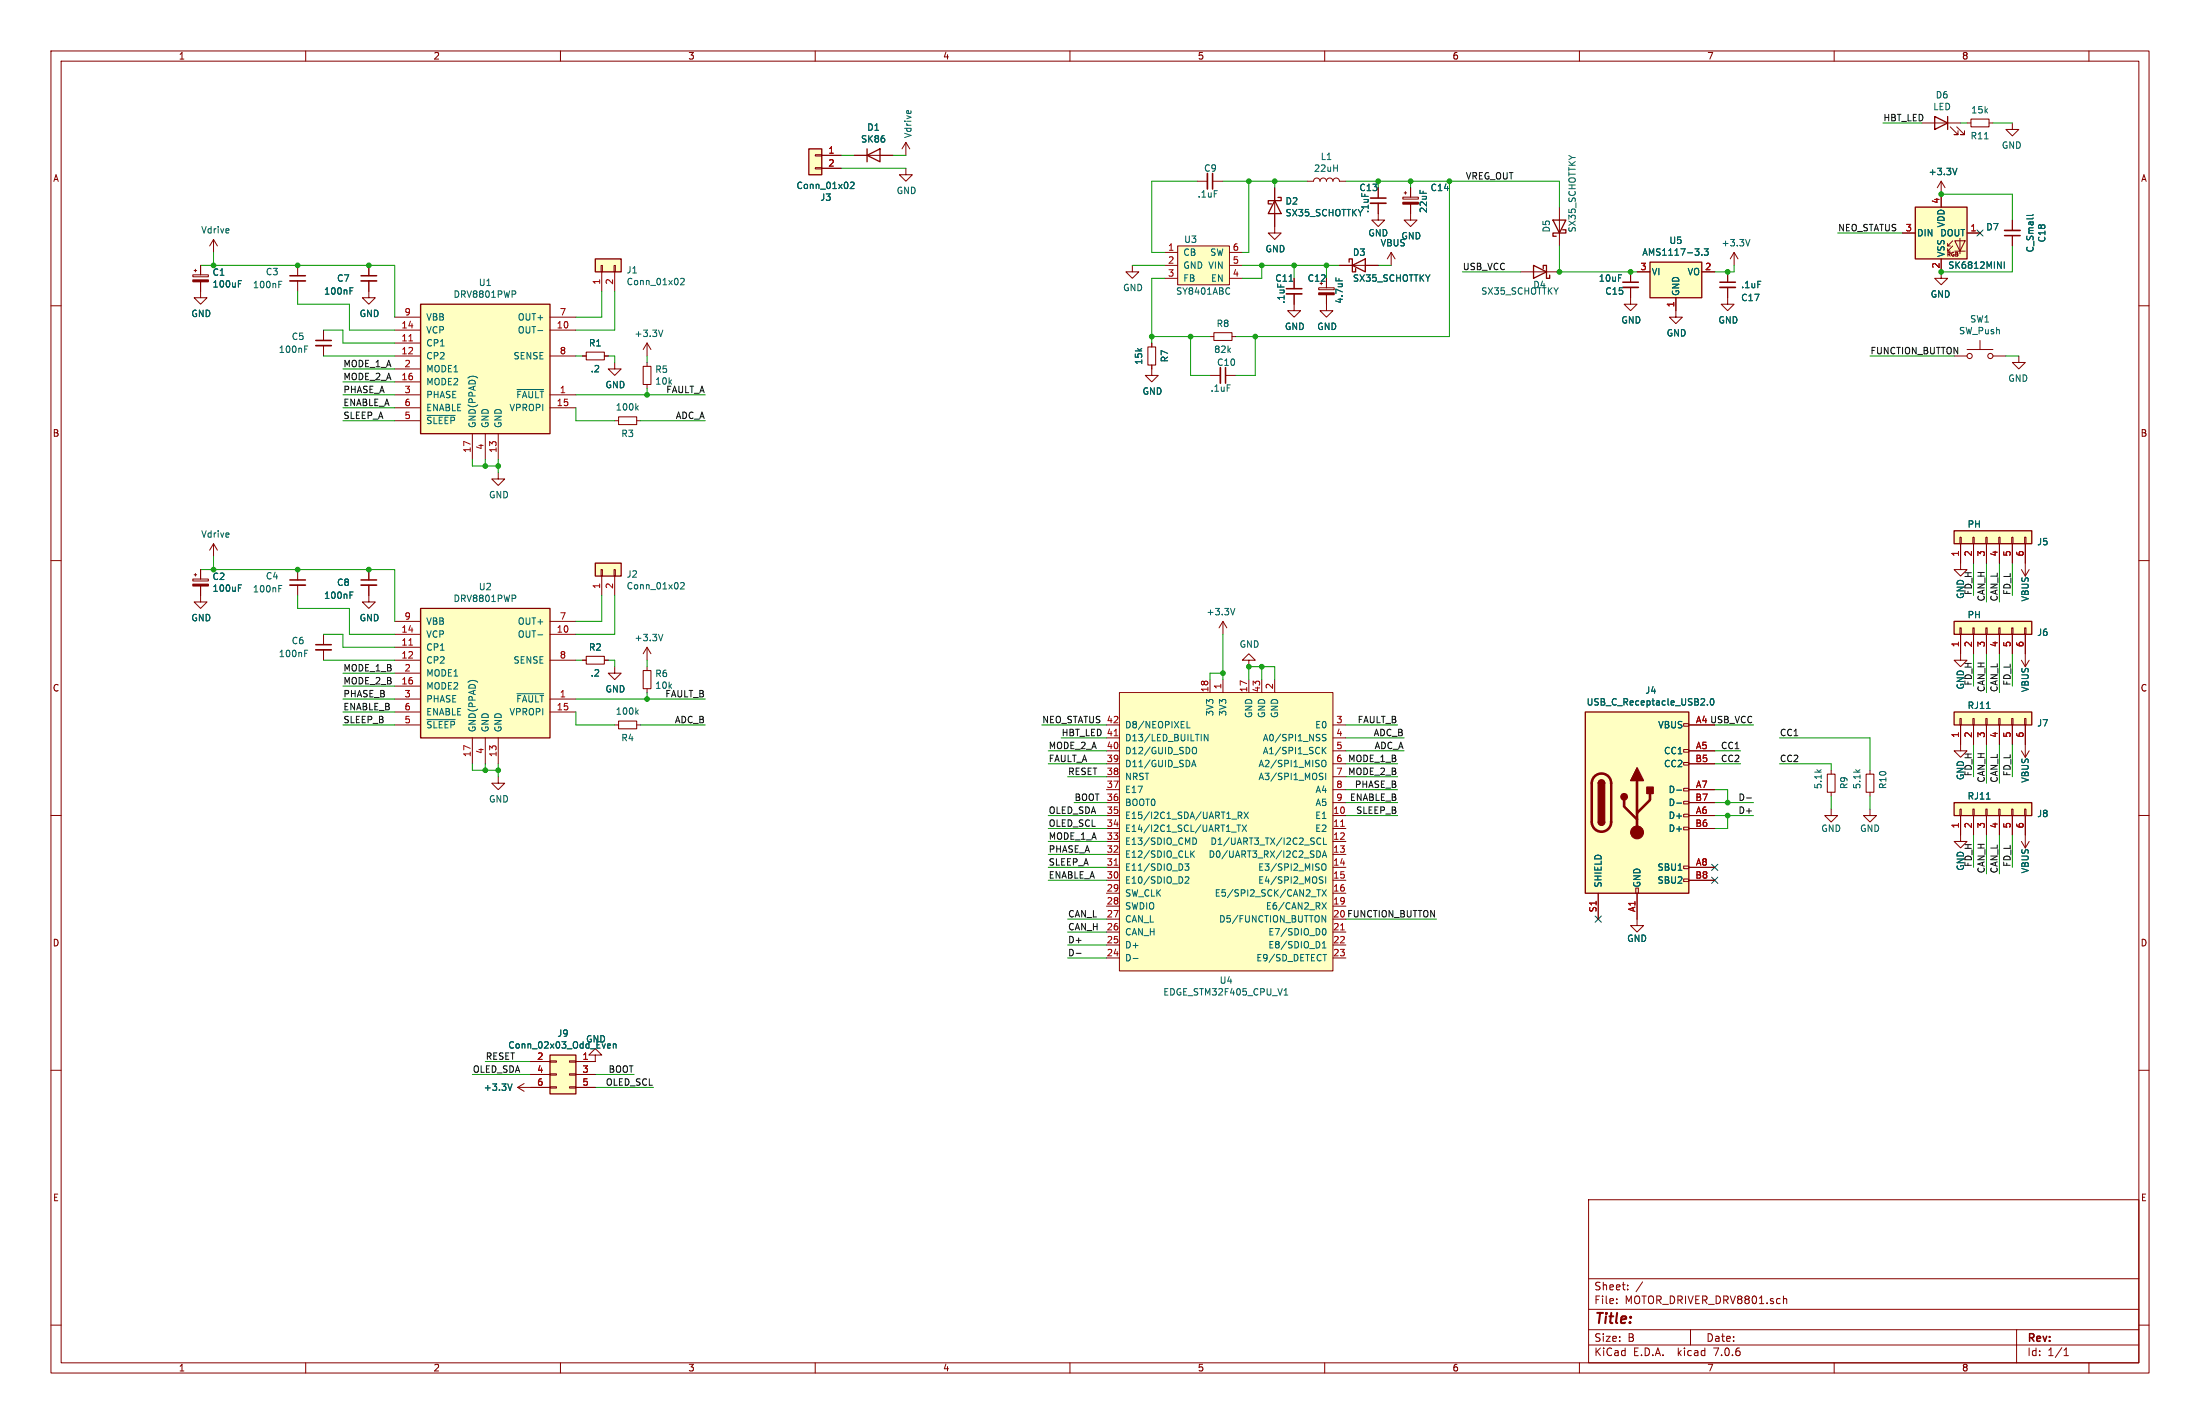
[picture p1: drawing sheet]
EESchema Schematic File Version 4
EELAYER 30 0
EELAYER END
$Descr B 17000 11000
encoding utf-8
Sheet 1 1
Title ""
Date ""
Rev ""
Comp ""
Comment1 ""
Comment2 ""
Comment3 ""
Comment4 ""
$EndDescr
Wire Wire Line
	11200 2600 11200 1400
Wire Wire Line
	9650 1950 9650 1400
Wire Wire Line
	8900 1950 8900 1400
Wire Wire Line
	9600 1950 9650 1950
Wire Wire Line
	9700 2600 11200 2600
Wire Wire Line
	9700 2900 9700 2600
Wire Wire Line
	9550 2900 9700 2900
Connection ~ 9700 2600
Wire Wire Line
	9550 2600 9700 2600
Wire Wire Line
	10900 1400 11200 1400
$Comp
L power:+3.3V #PWR031
U 1 1
P 13400 2050
F 0 "#PWR031" H 13400 1900 50  0001 C CNN
F 1 "+3.3V" H 13415 2223 50  0000 C CNN
F 2 "" H 13400 2050 50  0001 C CNN
F 3 "" H 13400 2050 50  0001 C CNN
	1    13400 2050
	1    0    0    -1  
$EndComp
Wire Wire Line
	10900 1400 10900 1450
Connection ~ 10900 1400
Wire Wire Line
	10650 1400 10900 1400
Wire Wire Line
	10650 1400 10650 1450
Connection ~ 10650 1400
Wire Wire Line
	10400 1400 10650 1400
Wire Wire Line
	9650 1400 9850 1400
Wire Wire Line
	9850 1400 10100 1400
Connection ~ 9850 1400
Wire Wire Line
	9850 1450 9850 1400
Connection ~ 9650 1400
Wire Wire Line
	9450 1400 9650 1400
Wire Wire Line
	8900 1400 9250 1400
Wire Wire Line
	9000 1950 8900 1950
Wire Wire Line
	8750 2050 9000 2050
$Comp
L power:GND #PWR015
U 1 1
P 8750 2050
F 0 "#PWR015" H 8750 1800 50  0001 C CNN
F 1 "GND" H 8755 1877 50  0000 C CNN
F 2 "" H 8750 2050 50  0001 C CNN
F 3 "" H 8750 2050 50  0001 C CNN
	1    8750 2050
	1    0    0    -1  
$EndComp
$Comp
L power:GND #PWR019
U 1 1
P 9850 1750
F 0 "#PWR019" H 9850 1500 50  0001 C CNN
F 1 "GND" H 9855 1577 50  0000 C CNN
F 2 "" H 9850 1750 50  0001 C CNN
F 3 "" H 9850 1750 50  0001 C CNN
	1    9850 1750
	1    0    0    -1  
$EndComp
$Comp
L power:GND #PWR024
U 1 1
P 10900 1650
F 0 "#PWR024" H 10900 1400 50  0001 C CNN
F 1 "GND" H 10905 1477 50  0000 C CNN
F 2 "" H 10900 1650 50  0001 C CNN
F 3 "" H 10900 1650 50  0001 C CNN
	1    10900 1650
	1    0    0    -1  
$EndComp
$Comp
L power:GND #PWR022
U 1 1
P 10650 1650
F 0 "#PWR022" H 10650 1400 50  0001 C CNN
F 1 "GND" H 10650 1500 50  0000 C CNN
F 2 "" H 10650 1650 50  0001 C CNN
F 3 "" H 10650 1650 50  0001 C CNN
	1    10650 1650
	1    0    0    -1  
$EndComp
Wire Wire Line
	9200 2600 8900 2600
Wire Wire Line
	9200 2900 9200 2600
Wire Wire Line
	9350 2900 9200 2900
$Comp
L power:GND #PWR016
U 1 1
P 8900 2850
F 0 "#PWR016" H 8900 2600 50  0001 C CNN
F 1 "GND" H 8905 2677 50  0000 C CNN
F 2 "" H 8900 2850 50  0001 C CNN
F 3 "" H 8900 2850 50  0001 C CNN
	1    8900 2850
	1    0    0    -1  
$EndComp
Wire Wire Line
	8900 2600 8900 2650
Wire Wire Line
	8900 2150 9000 2150
Connection ~ 8900 2600
Wire Wire Line
	8900 2600 8900 2150
Connection ~ 9200 2600
Wire Wire Line
	9350 2600 9200 2600
$Comp
L power:GND #PWR021
U 1 1
P 10250 2350
F 0 "#PWR021" H 10250 2100 50  0001 C CNN
F 1 "GND" H 10255 2177 50  0000 C CNN
F 2 "" H 10250 2350 50  0001 C CNN
F 3 "" H 10250 2350 50  0001 C CNN
	1    10250 2350
	1    0    0    -1  
$EndComp
$Comp
L power:GND #PWR020
U 1 1
P 10000 2350
F 0 "#PWR020" H 10000 2100 50  0001 C CNN
F 1 "GND" H 10005 2177 50  0000 C CNN
F 2 "" H 10000 2350 50  0001 C CNN
F 3 "" H 10000 2350 50  0001 C CNN
	1    10000 2350
	1    0    0    -1  
$EndComp
$Comp
L Device:C_Small C13
U 1 1
P 10650 1550
F 0 "C13" H 10500 1650 50  0000 L CNN
F 1 ".1uF" V 10550 1450 50  0000 L CNN
F 2 "Capacitor_SMD:C_0603_1608Metric" H 10650 1550 50  0001 C CNN
F 3 "~" H 10650 1550 50  0001 C CNN
	1    10650 1550
	1    0    0    -1  
$EndComp
Wire Wire Line
	10000 2050 10000 2150
Connection ~ 10000 2050
Wire Wire Line
	10250 2050 10000 2050
Wire Wire Line
	10250 2050 10250 2150
$Comp
L Evezor_Library:REGULATOR_VOLTAGE_HT7463A U3
U 1 1
P 9300 2050
F 0 "U3" H 9200 2250 50  0000 C CNN
F 1 "SY8401ABC" H 9300 1850 50  0000 C CNN
F 2 "Package_TO_SOT_SMD:SOT-23-6" H 9250 2050 50  0001 C CNN
F 3 "" H 9250 2050 50  0001 C CNN
	1    9300 2050
	1    0    0    -1  
$EndComp
$Comp
L Device:CP_Small C14
U 1 1
P 10900 1550
F 0 "C14" H 11050 1650 50  0000 L CNN
F 1 "22uF" V 11000 1450 50  0000 L CNN
F 2 "Capacitor_SMD:C_0805_2012Metric" H 10900 1550 50  0001 C CNN
F 3 "~" H 10900 1550 50  0001 C CNN
	1    10900 1550
	1    0    0    -1  
$EndComp
$Comp
L Device:R_Small R7
U 1 1
P 8900 2750
F 0 "R7" V 8800 2750 50  0000 C CNN
F 1 "15k" V 9000 2750 50  0000 C CNN
F 2 "Resistor_SMD:R_0603_1608Metric" H 8900 2750 50  0001 C CNN
F 3 "~" H 8900 2750 50  0001 C CNN
	1    8900 2750
	-1   0    0    1   
$EndComp
$Comp
L Device:C_Small C10
U 1 1
P 9450 2900
F 0 "C10" V 9350 2850 50  0000 L CNN
F 1 ".1uF" V 9550 2800 50  0000 L CNN
F 2 "Capacitor_SMD:C_0603_1608Metric" H 9450 2900 50  0001 C CNN
F 3 "~" H 9450 2900 50  0001 C CNN
	1    9450 2900
	0    1    1    0   
$EndComp
$Comp
L Device:R_Small R8
U 1 1
P 9450 2600
F 0 "R8" V 9350 2600 50  0000 C CNN
F 1 "82k" V 9550 2600 50  0000 C CNN
F 2 "Resistor_SMD:R_0603_1608Metric" H 9450 2600 50  0001 C CNN
F 3 "~" H 9450 2600 50  0001 C CNN
	1    9450 2600
	0    1    1    0   
$EndComp
$Comp
L Device:C_Small C9
U 1 1
P 9350 1400
F 0 "C9" V 9250 1350 50  0000 L CNN
F 1 ".1uF" V 9450 1300 50  0000 L CNN
F 2 "Capacitor_SMD:C_0603_1608Metric" H 9350 1400 50  0001 C CNN
F 3 "~" H 9350 1400 50  0001 C CNN
	1    9350 1400
	0    1    1    0   
$EndComp
$Comp
L Device:CP_Small C12
U 1 1
P 10250 2250
F 0 "C12" H 10100 2350 50  0000 L CNN
F 1 "4.7uF" V 10350 2150 50  0000 L CNN
F 2 "Capacitor_SMD:C_0805_2012Metric" H 10250 2250 50  0001 C CNN
F 3 "~" H 10250 2250 50  0001 C CNN
	1    10250 2250
	1    0    0    -1  
$EndComp
$Comp
L Device:C_Small C11
U 1 1
P 10000 2250
F 0 "C11" H 9850 2350 50  0000 L CNN
F 1 ".1uF" V 9900 2150 50  0000 L CNN
F 2 "Capacitor_SMD:C_0603_1608Metric" H 10000 2250 50  0001 C CNN
F 3 "~" H 10000 2250 50  0001 C CNN
	1    10000 2250
	1    0    0    -1  
$EndComp
$Comp
L Device:L L1
U 1 1
P 10250 1400
F 0 "L1" V 10440 1400 50  0000 C CNN
F 1 "22uH" V 10349 1400 50  0000 C CNN
F 2 "EvezorLIB:INDUCTOR_7.5X6.6_GCDA0630-220MC" H 10250 1400 50  0001 C CNN
F 3 "~" H 10250 1400 50  0001 C CNN
	1    10250 1400
	0    -1   -1   0   
$EndComp
$Comp
L Device:D_Schottky D2
U 1 1
P 9850 1600
F 0 "D2" V 9804 1679 50  0000 L CNN
F 1 "SX35_SCHOTTKY" V 9895 1679 50  0000 L CNN
F 2 "Diode_SMD:D_SMA" H 9850 1600 50  0001 C CNN
F 3 "~" H 9850 1600 50  0001 C CNN
	1    9850 1600
	0    1    1    0   
$EndComp
Wire Wire Line
	10250 2050 10350 2050
Connection ~ 10250 2050
$Comp
L Regulator_Linear:AMS1117-3.3 U5
U 1 1
P 12950 2100
F 0 "U5" H 12950 2342 50  0000 C CNN
F 1 "AMS1117-3.3" H 12950 2251 50  0000 C CNN
F 2 "Package_TO_SOT_SMD:SOT-223-3_TabPin2" H 12950 2300 50  0001 C CNN
F 3 "http://www.advanced-monolithic.com/pdf/ds1117.pdf" H 13050 1850 50  0001 C CNN
	1    12950 2100
	1    0    0    -1  
$EndComp
Wire Wire Line
	13250 2100 13350 2100
Wire Wire Line
	13400 2100 13400 2050
$Comp
L power:GND #PWR027
U 1 1
P 12950 2400
F 0 "#PWR027" H 12950 2150 50  0001 C CNN
F 1 "GND" H 12955 2227 50  0000 C CNN
F 2 "" H 12950 2400 50  0001 C CNN
F 3 "" H 12950 2400 50  0001 C CNN
	1    12950 2400
	1    0    0    -1  
$EndComp
Wire Wire Line
	9600 2050 9750 2050
Wire Wire Line
	9650 5150 9650 5250
Wire Wire Line
	9750 5250 9750 5150
Connection ~ 9750 5150
Wire Wire Line
	9750 5150 9650 5150
Wire Wire Line
	9850 5250 9850 5150
Wire Wire Line
	9850 5150 9750 5150
$Comp
L power:GND #PWR018
U 1 1
P 9650 5150
F 0 "#PWR018" H 9650 4900 50  0001 C CNN
F 1 "GND" H 9655 4977 50  0000 C CNN
F 2 "" H 9650 5150 50  0001 C CNN
F 3 "" H 9650 5150 50  0001 C CNN
	1    9650 5150
	1    0    0    1   
$EndComp
Connection ~ 9650 5150
Wire Wire Line
	9450 4900 9450 5200
Wire Wire Line
	9350 5250 9350 5200
Wire Wire Line
	9350 5200 9450 5200
Connection ~ 9450 5200
Wire Wire Line
	9450 5200 9450 5250
$Comp
L power:+3.3V #PWR017
U 1 1
P 9450 4900
F 0 "#PWR017" H 9450 4750 50  0001 C CNN
F 1 "+3.3V" H 9465 5073 50  0000 C CNN
F 2 "" H 9450 4900 50  0001 C CNN
F 3 "" H 9450 4900 50  0001 C CNN
	1    9450 4900
	-1   0    0    -1  
$EndComp
Text Label 8250 7200 0    50   ~ 0
CAN_H
Text Label 8250 7100 0    50   ~ 0
CAN_L
Wire Wire Line
	8550 7200 8250 7200
Wire Wire Line
	8550 7100 8250 7100
$Comp
L Connector_Generic:Conn_01x06 J7
U 1 1
P 15350 5550
F 0 "J7" V 15314 5162 50  0000 R CNN
F 1 "RJ11" V 15450 5700 50  0000 R CNN
F 2 "EvezorLIB:RJ11_C189747_Horizontal" H 15350 5550 50  0001 C CNN
F 3 "~" H 15350 5550 50  0001 C CNN
	1    15350 5550
	0    -1   -1   0   
$EndComp
Text Label 15350 6050 1    50   ~ 0
CAN_H
Text Label 15450 6050 1    50   ~ 0
CAN_L
Wire Wire Line
	15350 5750 15350 6050
Wire Wire Line
	15450 5750 15450 6050
$Comp
L power:GND #PWR038
U 1 1
P 15150 5750
F 0 "#PWR038" H 15150 5500 50  0001 C CNN
F 1 "GND" V 15150 5550 50  0000 C CNN
F 2 "" H 15150 5750 50  0001 C CNN
F 3 "" H 15150 5750 50  0001 C CNN
	1    15150 5750
	1    0    0    -1  
$EndComp
$Comp
L Connector_Generic:Conn_01x06 J8
U 1 1
P 15350 6250
F 0 "J8" V 15314 5862 50  0000 R CNN
F 1 "RJ11" V 15450 6400 50  0000 R CNN
F 2 "EvezorLIB:RJ11_C189747_Horizontal" H 15350 6250 50  0001 C CNN
F 3 "~" H 15350 6250 50  0001 C CNN
	1    15350 6250
	0    -1   -1   0   
$EndComp
Text Label 15350 6750 1    50   ~ 0
CAN_H
Text Label 15450 6750 1    50   ~ 0
CAN_L
Wire Wire Line
	15350 6450 15350 6750
Wire Wire Line
	15450 6450 15450 6750
$Comp
L power:GND #PWR039
U 1 1
P 15150 6450
F 0 "#PWR039" H 15150 6200 50  0001 C CNN
F 1 "GND" V 15150 6250 50  0000 C CNN
F 2 "" H 15150 6450 50  0001 C CNN
F 3 "" H 15150 6450 50  0001 C CNN
	1    15150 6450
	1    0    0    -1  
$EndComp
$Comp
L Connector_Generic:Conn_01x06 J5
U 1 1
P 15350 4150
F 0 "J5" V 15314 3762 50  0000 R CNN
F 1 "PH" V 15450 4300 50  0000 R CNN
F 2 "Connector_JST:JST_PH_B6B-PH-K_1x06_P2.00mm_Vertical" H 15350 4150 50  0001 C CNN
F 3 "~" H 15350 4150 50  0001 C CNN
	1    15350 4150
	0    -1   -1   0   
$EndComp
Text Label 15350 4650 1    50   ~ 0
CAN_H
Text Label 15450 4650 1    50   ~ 0
CAN_L
Wire Wire Line
	15350 4350 15350 4650
Wire Wire Line
	15450 4350 15450 4650
$Comp
L power:GND #PWR036
U 1 1
P 15150 4350
F 0 "#PWR036" H 15150 4100 50  0001 C CNN
F 1 "GND" V 15150 4150 50  0000 C CNN
F 2 "" H 15150 4350 50  0001 C CNN
F 3 "" H 15150 4350 50  0001 C CNN
	1    15150 4350
	1    0    0    -1  
$EndComp
$Comp
L Connector_Generic:Conn_01x06 J6
U 1 1
P 15350 4850
F 0 "J6" V 15314 4462 50  0000 R CNN
F 1 "PH" V 15450 5000 50  0000 R CNN
F 2 "Connector_JST:JST_PH_B6B-PH-K_1x06_P2.00mm_Vertical" H 15350 4850 50  0001 C CNN
F 3 "~" H 15350 4850 50  0001 C CNN
	1    15350 4850
	0    -1   -1   0   
$EndComp
Text Label 15350 5350 1    50   ~ 0
CAN_H
Text Label 15450 5350 1    50   ~ 0
CAN_L
Wire Wire Line
	15350 5050 15350 5350
Wire Wire Line
	15450 5050 15450 5350
$Comp
L power:GND #PWR037
U 1 1
P 15150 5050
F 0 "#PWR037" H 15150 4800 50  0001 C CNN
F 1 "GND" V 15150 4850 50  0000 C CNN
F 2 "" H 15150 5050 50  0001 C CNN
F 3 "" H 15150 5050 50  0001 C CNN
	1    15150 5050
	1    0    0    -1  
$EndComp
Text Label 15250 6000 1    50   ~ 0
FD_H
Text Label 15550 6000 1    50   ~ 0
FD_L
Wire Wire Line
	15250 5750 15250 6000
Wire Wire Line
	15550 5750 15550 6000
Text Label 15250 4600 1    50   ~ 0
FD_H
Text Label 15550 4600 1    50   ~ 0
FD_L
Wire Wire Line
	15250 4350 15250 4600
Wire Wire Line
	15550 4350 15550 4600
Text Label 15250 5300 1    50   ~ 0
FD_H
Text Label 15550 5300 1    50   ~ 0
FD_L
Wire Wire Line
	15250 5050 15250 5300
Wire Wire Line
	15550 5050 15550 5300
Text Label 15250 6700 1    50   ~ 0
FD_H
Text Label 15550 6700 1    50   ~ 0
FD_L
Wire Wire Line
	15250 6450 15250 6700
Wire Wire Line
	15550 6450 15550 6700
$Comp
L Device:LED D6
U 1 1
P 15000 950
F 0 "D6" H 14993 1166 50  0000 C CNN
F 1 "LED" H 14993 1075 50  0000 C CNN
F 2 "LED_SMD:LED_0603_1608Metric" H 15000 950 50  0001 C CNN
F 3 "~" H 15000 950 50  0001 C CNN
	1    15000 950 
	-1   0    0    -1  
$EndComp
$Comp
L Device:R_Small R11
U 1 1
P 15300 950
F 0 "R11" V 15200 950 50  0000 C CNN
F 1 "15k" V 15400 950 50  0000 C CNN
F 2 "Resistor_SMD:R_0603_1608Metric" H 15300 950 50  0001 C CNN
F 3 "~" H 15300 950 50  0001 C CNN
	1    15300 950 
	0    1    -1   0   
$EndComp
$Comp
L power:GND #PWR043
U 1 1
P 15550 950
F 0 "#PWR043" H 15550 700 50  0001 C CNN
F 1 "GND" H 15555 777 50  0000 C CNN
F 2 "" H 15550 950 50  0001 C CNN
F 3 "" H 15550 950 50  0001 C CNN
	1    15550 950 
	-1   0    0    -1  
$EndComp
Wire Wire Line
	15150 950  15200 950 
Wire Wire Line
	15400 950  15550 950 
Wire Wire Line
	9600 2150 9750 2150
Wire Wire Line
	9750 2150 9750 2050
Connection ~ 9750 2050
Wire Wire Line
	9750 2050 10000 2050
$Comp
L power:GND #PWR044
U 1 1
P 15600 2750
F 0 "#PWR044" H 15600 2500 50  0001 C CNN
F 1 "GND" H 15605 2577 50  0000 C CNN
F 2 "" H 15600 2750 50  0001 C CNN
F 3 "" H 15600 2750 50  0001 C CNN
	1    15600 2750
	-1   0    0    -1  
$EndComp
$Comp
L Switch:SW_Push SW1
U 1 1
P 15300 2750
F 0 "SW1" H 15300 3035 50  0000 C CNN
F 1 "SW_Push" H 15300 2944 50  0000 C CNN
F 2 "EvezorLIB:SWITCH_2x3_SMD_TACTILE_GREEN" H 15300 2950 50  0001 C CNN
F 3 "~" H 15300 2950 50  0001 C CNN
	1    15300 2750
	1    0    0    -1  
$EndComp
Wire Wire Line
	15500 2750 15600 2750
Text Label 3750 8200 0    50   ~ 0
RESET
$Comp
L power:+3.3V #PWR034
U 1 1
P 15000 1500
F 0 "#PWR034" H 15000 1350 50  0001 C CNN
F 1 "+3.3V" H 15015 1673 50  0000 C CNN
F 2 "" H 15000 1500 50  0001 C CNN
F 3 "" H 15000 1500 50  0001 C CNN
	1    15000 1500
	1    0    0    -1  
$EndComp
$Comp
L power:GND #PWR035
U 1 1
P 15000 2100
F 0 "#PWR035" H 15000 1850 50  0001 C CNN
F 1 "GND" H 15005 1927 50  0000 C CNN
F 2 "" H 15000 2100 50  0001 C CNN
F 3 "" H 15000 2100 50  0001 C CNN
	1    15000 2100
	-1   0    0    -1  
$EndComp
Text Label 14200 1800 0    50   ~ 0
NEO_STATUS
Wire Wire Line
	14700 1800 14200 1800
Text Label 8050 5600 0    50   ~ 0
NEO_STATUS
$Comp
L Device:C_Small C18
U 1 1
P 15550 1800
F 0 "C18" V 15321 1800 50  0000 C CNN
F 1 "C_Small" V 15412 1800 50  0000 C CNN
F 2 "Capacitor_SMD:C_0603_1608Metric" H 15550 1800 50  0001 C CNN
F 3 "~" H 15550 1800 50  0001 C CNN
	1    15550 1800
	-1   0    0    1   
$EndComp
$Comp
L Device:D_Schottky D3
U 1 1
P 10500 2050
F 0 "D3" H 10450 2150 50  0000 L CNN
F 1 "SX35_SCHOTTKY" H 10450 1950 50  0000 L CNN
F 2 "Diode_SMD:D_SMA" H 10500 2050 50  0001 C CNN
F 3 "~" H 10500 2050 50  0001 C CNN
	1    10500 2050
	1    0    0    -1  
$EndComp
Wire Wire Line
	10650 2050 10750 2050
$Comp
L Connector:USB_C_Receptacle_USB2.0 J4
U 1 1
P 12650 6200
F 0 "J4" H 12757 7067 50  0000 C CNN
F 1 "USB_C_Receptacle_USB2.0" H 12757 6976 50  0000 C CNN
F 2 "EvezorLIB:USB_C_Receptacle_HRO_TYPE-C-31-M-12" H 12800 6200 50  0001 C CNN
F 3 "https://www.usb.org/sites/default/files/documents/usb_type-c.zip" H 12800 6200 50  0001 C CNN
	1    12650 6200
	1    0    0    -1  
$EndComp
Text Label 8250 7400 0    50   ~ 0
D-
Wire Wire Line
	8250 7300 8550 7300
Wire Wire Line
	8250 7400 8550 7400
Text Label 13550 6200 2    50   ~ 0
D-
Text Label 8250 7300 0    50   ~ 0
D+
Text Label 13550 6300 2    50   ~ 0
D+
Wire Wire Line
	13250 6300 13350 6300
Wire Wire Line
	13250 6200 13350 6200
Wire Wire Line
	13250 6100 13350 6100
Wire Wire Line
	13350 6100 13350 6200
Connection ~ 13350 6200
Wire Wire Line
	13350 6200 13550 6200
Wire Wire Line
	13350 6300 13350 6400
Wire Wire Line
	13350 6400 13250 6400
Connection ~ 13350 6300
Wire Wire Line
	13350 6300 13550 6300
NoConn ~ 13250 6800
NoConn ~ 13250 6700
$Comp
L Device:R_Small R9
U 1 1
P 14150 6050
F 0 "R9" V 14250 6000 50  0000 L CNN
F 1 "5.1k" V 14050 6000 50  0000 L CNN
F 2 "Resistor_SMD:R_0603_1608Metric" H 14150 6050 50  0001 C CNN
F 3 "~" H 14150 6050 50  0001 C CNN
	1    14150 6050
	1    0    0    -1  
$EndComp
Text Label 13450 5800 2    50   ~ 0
CC1
Text Label 13450 5900 2    50   ~ 0
CC2
Wire Wire Line
	13250 5900 13450 5900
Wire Wire Line
	13450 5800 13250 5800
Text Label 13750 5700 0    50   ~ 0
CC1
Text Label 13750 5900 0    50   ~ 0
CC2
$Comp
L Device:R_Small R10
U 1 1
P 14450 6050
F 0 "R10" V 14550 6000 50  0000 L CNN
F 1 "5.1k" V 14350 6000 50  0000 L CNN
F 2 "Resistor_SMD:R_0603_1608Metric" H 14450 6050 50  0001 C CNN
F 3 "~" H 14450 6050 50  0001 C CNN
	1    14450 6050
	1    0    0    -1  
$EndComp
Wire Wire Line
	13750 5900 14150 5900
Wire Wire Line
	14150 5900 14150 5950
Wire Wire Line
	13750 5700 14450 5700
Wire Wire Line
	14450 5700 14450 5950
$Comp
L power:GND #PWR026
U 1 1
P 12650 7100
F 0 "#PWR026" H 12650 6850 50  0001 C CNN
F 1 "GND" H 12650 6950 50  0000 C CNN
F 2 "" H 12650 7100 50  0001 C CNN
F 3 "" H 12650 7100 50  0001 C CNN
	1    12650 7100
	1    0    0    -1  
$EndComp
$Comp
L power:GND #PWR032
U 1 1
P 14150 6250
F 0 "#PWR032" H 14150 6000 50  0001 C CNN
F 1 "GND" H 14150 6100 50  0000 C CNN
F 2 "" H 14150 6250 50  0001 C CNN
F 3 "" H 14150 6250 50  0001 C CNN
	1    14150 6250
	1    0    0    -1  
$EndComp
$Comp
L power:GND #PWR033
U 1 1
P 14450 6250
F 0 "#PWR033" H 14450 6000 50  0001 C CNN
F 1 "GND" H 14450 6100 50  0000 C CNN
F 2 "" H 14450 6250 50  0001 C CNN
F 3 "" H 14450 6250 50  0001 C CNN
	1    14450 6250
	1    0    0    -1  
$EndComp
Wire Wire Line
	14150 6150 14150 6250
Wire Wire Line
	14450 6150 14450 6250
Text Label 13550 5600 2    50   ~ 0
USB_VCC
Wire Wire Line
	13250 5600 13550 5600
Text Label 11300 2100 0    50   ~ 0
USB_VCC
Wire Wire Line
	11300 2100 11750 2100
Wire Wire Line
	11200 1400 12050 1400
Wire Wire Line
	12050 1400 12050 1600
Connection ~ 11200 1400
Text Label 11700 1400 2    50   ~ 0
VREG_OUT
Text Label 8200 5700 0    50   ~ 0
HBT_LED
Text Label 14550 950  0    50   ~ 0
HBT_LED
Wire Wire Line
	8550 5600 8050 5600
$Comp
L Device:D_Schottky D5
U 1 1
P 12050 1750
F 0 "D5" H 12000 1850 50  0000 L CNN
F 1 "SX35_SCHOTTKY" H 12000 1650 50  0000 L CNN
F 2 "Diode_SMD:D_SMA" H 12050 1750 50  0001 C CNN
F 3 "~" H 12050 1750 50  0001 C CNN
	1    12050 1750
	0    -1   -1   0   
$EndComp
$Comp
L Device:D_Schottky D4
U 1 1
P 11900 2100
F 0 "D4" H 11850 2200 50  0000 L CNN
F 1 "SX35_SCHOTTKY" H 11750 2250 50  0000 L CNN
F 2 "Diode_SMD:D_SMA" H 11900 2100 50  0001 C CNN
F 3 "~" H 11900 2100 50  0001 C CNN
	1    11900 2100
	-1   0    0    1   
$EndComp
Wire Wire Line
	12050 1900 12050 2100
$Comp
L power:GND #PWR040
U 1 1
P 4600 8200
F 0 "#PWR040" H 4600 7950 50  0001 C CNN
F 1 "GND" H 4605 8027 50  0000 C CNN
F 2 "" H 4600 8200 50  0001 C CNN
F 3 "" H 4600 8200 50  0001 C CNN
	1    4600 8200
	1    0    0    1   
$EndComp
Text Label 8250 6000 0    50   ~ 0
RESET
Wire Wire Line
	8250 6000 8550 6000
Text Label 4900 8300 2    50   ~ 0
BOOT
Text Label 8300 6200 0    50   ~ 0
BOOT
Wire Wire Line
	8300 6200 8550 6200
Text Label 14450 2750 0    50   ~ 0
FUNCTION_BUTTON
$Comp
L Evezor_Library:EDGE_STM32F405_CPU_V1 U4
U 1 1
P 9550 5900
F 0 "U4" H 9625 4227 50  0000 C CNN
F 1 "EDGE_STM32F405_CPU_V1" H 9625 4136 50  0000 C CNN
F 2 "EvezorLIB:EDGE_STAMP" H 9100 4250 50  0001 C CNN
F 3 "" H 9550 5900 50  0001 C CNN
	1    9550 5900
	-1   0    0    -1  
$EndComp
Wire Wire Line
	10400 7100 11100 7100
Wire Wire Line
	14450 2750 15100 2750
Text Label 11100 7100 2    50   ~ 0
FUNCTION_BUTTON
$Comp
L power:+3.3V #PWR041
U 1 1
P 4100 8400
F 0 "#PWR041" H 4100 8250 50  0001 C CNN
F 1 "+3.3V" V 4100 8650 50  0000 C CNN
F 2 "" H 4100 8400 50  0001 C CNN
F 3 "" H 4100 8400 50  0001 C CNN
	1    4100 8400
	0    -1   1    0   
$EndComp
$Comp
L Device:C_Small C17
U 1 1
P 13350 2200
F 0 "C17" H 13450 2100 50  0000 L CNN
F 1 ".1uF" H 13450 2200 50  0000 L CNN
F 2 "Capacitor_SMD:C_0603_1608Metric" H 13350 2200 50  0001 C CNN
F 3 "~" H 13350 2200 50  0001 C CNN
	1    13350 2200
	1    0    0    -1  
$EndComp
Connection ~ 13350 2100
Wire Wire Line
	13350 2100 13400 2100
$Comp
L Device:C_Small C15
U 1 1
P 12600 2200
F 0 "C15" H 12400 2150 50  0000 L CNN
F 1 "10uF" H 12350 2250 50  0000 L CNN
F 2 "Capacitor_SMD:C_0805_2012Metric" H 12600 2200 50  0001 C CNN
F 3 "~" H 12600 2200 50  0001 C CNN
	1    12600 2200
	1    0    0    -1  
$EndComp
Connection ~ 12600 2100
Wire Wire Line
	12600 2100 12650 2100
$Comp
L power:GND #PWR025
U 1 1
P 12600 2300
F 0 "#PWR025" H 12600 2050 50  0001 C CNN
F 1 "GND" H 12605 2127 50  0000 C CNN
F 2 "" H 12600 2300 50  0001 C CNN
F 3 "" H 12600 2300 50  0001 C CNN
	1    12600 2300
	1    0    0    -1  
$EndComp
$Comp
L power:GND #PWR030
U 1 1
P 13350 2300
F 0 "#PWR030" H 13350 2050 50  0001 C CNN
F 1 "GND" H 13355 2127 50  0000 C CNN
F 2 "" H 13350 2300 50  0001 C CNN
F 3 "" H 13350 2300 50  0001 C CNN
	1    13350 2300
	1    0    0    -1  
$EndComp
Wire Wire Line
	12050 2100 12600 2100
Connection ~ 12050 2100
Wire Wire Line
	14550 950  14850 950 
NoConn ~ 12350 7100
Wire Wire Line
	8200 5700 8550 5700
$Comp
L LED:SK6812MINI D7
U 1 1
P 15000 1800
F 0 "D7" H 15344 1846 50  0000 L CNN
F 1 "SK6812MINI" H 15050 1550 50  0000 L CNN
F 2 "LED_SMD:LED_SK6812MINI_PLCC4_3.5x3.5mm_P1.75mm" H 15050 1500 50  0001 L TNN
F 3 "https://cdn-shop.adafruit.com/product-files/2686/SK6812MINI_REV.01-1-2.pdf" H 15100 1425 50  0001 L TNN
	1    15000 1800
	1    0    0    -1  
$EndComp
NoConn ~ 15300 1800
Wire Wire Line
	15000 1500 15550 1500
Wire Wire Line
	15550 1500 15550 1700
Connection ~ 15000 1500
Wire Wire Line
	15000 2100 15550 2100
Wire Wire Line
	15550 2100 15550 1900
Connection ~ 15000 2100
$Comp
L Driver_Motor:DRV8801PWP U1
U 1 1
P 3750 2850
F 0 "U1" H 3750 3517 50  0000 C CNN
F 1 "DRV8801PWP" H 3750 3426 50  0000 C CNN
F 2 "Package_SO:HTSSOP-16-1EP_4.4x5mm_P0.65mm_EP3.4x5mm_Mask3x3mm_ThermalVias" H 4950 3400 50  0001 C CNN
F 3 "http://www.ti.com/lit/ds/symlink/drv8801.pdf" H 3800 3750 50  0001 C CNN
	1    3750 2850
	1    0    0    -1  
$EndComp
$Comp
L power:GND #PWR07
U 1 1
P 3850 3650
F 0 "#PWR07" H 3850 3400 50  0001 C CNN
F 1 "GND" H 3855 3477 50  0000 C CNN
F 2 "" H 3850 3650 50  0001 C CNN
F 3 "" H 3850 3650 50  0001 C CNN
	1    3850 3650
	1    0    0    -1  
$EndComp
$Comp
L power:+3.3V #PWR011
U 1 1
P 5000 2750
F 0 "#PWR011" H 5000 2600 50  0001 C CNN
F 1 "+3.3V" H 5015 2923 50  0000 C CNN
F 2 "" H 5000 2750 50  0001 C CNN
F 3 "" H 5000 2750 50  0001 C CNN
	1    5000 2750
	1    0    0    -1  
$EndComp
$Comp
L Device:R_Small R5
U 1 1
P 5000 2900
F 0 "R5" H 5059 2946 50  0000 L CNN
F 1 "10k" H 5059 2855 50  0000 L CNN
F 2 "Resistor_SMD:R_0603_1608Metric" H 5000 2900 50  0001 C CNN
F 3 "~" H 5000 2900 50  0001 C CNN
	1    5000 2900
	1    0    0    -1  
$EndComp
$Comp
L Device:R_Small R1
U 1 1
P 4600 2750
F 0 "R1" V 4500 2750 50  0000 C CNN
F 1 ".2" V 4700 2750 50  0000 C CNN
F 2 "Resistor_SMD:R_1210_3225Metric" H 4600 2750 50  0001 C CNN
F 3 "~" H 4600 2750 50  0001 C CNN
	1    4600 2750
	0    1    1    0   
$EndComp
Text Label 5450 3050 2    50   ~ 0
FAULT_A
Wire Wire Line
	4450 3050 5000 3050
Wire Wire Line
	5000 3050 5000 3000
Connection ~ 5000 3050
Wire Wire Line
	5000 3050 5450 3050
Wire Wire Line
	5000 2800 5000 2750
$Comp
L power:GND #PWR09
U 1 1
P 4750 2800
F 0 "#PWR09" H 4750 2550 50  0001 C CNN
F 1 "GND" H 4755 2627 50  0000 C CNN
F 2 "" H 4750 2800 50  0001 C CNN
F 3 "" H 4750 2800 50  0001 C CNN
	1    4750 2800
	1    0    0    -1  
$EndComp
Wire Wire Line
	4700 2750 4750 2750
Wire Wire Line
	4750 2750 4750 2800
Wire Wire Line
	4450 2750 4500 2750
Wire Wire Line
	3650 3550 3650 3600
Wire Wire Line
	3650 3600 3750 3600
Wire Wire Line
	3850 3600 3850 3650
Wire Wire Line
	3850 3600 3850 3550
Connection ~ 3850 3600
Wire Wire Line
	3750 3600 3750 3550
Connection ~ 3750 3600
Wire Wire Line
	3750 3600 3850 3600
$Comp
L Connector_Generic:Conn_01x02 J1
U 1 1
P 4650 2050
F 0 "J1" V 4614 1862 50  0000 R CNN
F 1 "Conn_01x02" V 4523 1862 50  0000 R CNN
F 2 "Connector_Phoenix_MC:PhoenixContact_MC_1,5_2-G-3.5_1x02_P3.50mm_Horizontal" H 4650 2050 50  0001 C CNN
F 3 "~" H 4650 2050 50  0001 C CNN
	1    4650 2050
	0    -1   -1   0   
$EndComp
Wire Wire Line
	4450 2450 4650 2450
Wire Wire Line
	4650 2450 4650 2250
Wire Wire Line
	4450 2550 4750 2550
Wire Wire Line
	4750 2550 4750 2250
Text Label 5450 3250 2    50   ~ 0
ADC_A
$Comp
L Device:R_Small R3
U 1 1
P 4850 3250
F 0 "R3" V 4950 3250 50  0000 C CNN
F 1 "100k" V 4745 3250 50  0000 C CNN
F 2 "Resistor_SMD:R_0603_1608Metric" H 4850 3250 50  0001 C CNN
F 3 "~" H 4850 3250 50  0001 C CNN
	1    4850 3250
	0    1    1    0   
$EndComp
Wire Wire Line
	4450 3150 4450 3250
Wire Wire Line
	4450 3250 4750 3250
Wire Wire Line
	4950 3250 5450 3250
Text Label 2650 3250 0    50   ~ 0
SLEEP_A
Text Label 2650 3150 0    50   ~ 0
ENABLE_A
Text Label 2650 3050 0    50   ~ 0
PHASE_A
Text Label 2650 2850 0    50   ~ 0
MODE_1_A
Text Label 2650 2950 0    50   ~ 0
MODE_2_A
Wire Wire Line
	2650 3250 3050 3250
Wire Wire Line
	3050 3150 2650 3150
Wire Wire Line
	2650 3050 3050 3050
Wire Wire Line
	3050 2950 2650 2950
Wire Wire Line
	2650 2850 3050 2850
$Comp
L Device:C_Small C5
U 1 1
P 2500 2650
F 0 "C5" H 2250 2700 50  0000 L CNN
F 1 "100nF" H 2150 2600 50  0000 L CNN
F 2 "Capacitor_SMD:C_0603_1608Metric" H 2500 2650 50  0001 C CNN
F 3 "~" H 2500 2650 50  0001 C CNN
	1    2500 2650
	1    0    0    -1  
$EndComp
Wire Wire Line
	3050 2750 2500 2750
Wire Wire Line
	2500 2550 2650 2550
Wire Wire Line
	2650 2550 2650 2650
Wire Wire Line
	2650 2650 3050 2650
$Comp
L Device:C_Small C3
U 1 1
P 2300 2150
F 0 "C3" H 2050 2200 50  0000 L CNN
F 1 "100nF" H 1950 2100 50  0000 L CNN
F 2 "Capacitor_SMD:C_0603_1608Metric" H 2300 2150 50  0001 C CNN
F 3 "~" H 2300 2150 50  0001 C CNN
	1    2300 2150
	1    0    0    -1  
$EndComp
$Comp
L Device:C_Small C7
U 1 1
P 2850 2150
F 0 "C7" H 2600 2150 50  0000 L CNN
F 1 "100nF" H 2500 2050 50  0000 L CNN
F 2 "Capacitor_SMD:C_0603_1608Metric" H 2850 2150 50  0001 C CNN
F 3 "~" H 2850 2150 50  0001 C CNN
	1    2850 2150
	1    0    0    -1  
$EndComp
$Comp
L power:GND #PWR05
U 1 1
P 2850 2250
F 0 "#PWR05" H 2850 2000 50  0001 C CNN
F 1 "GND" H 2855 2077 50  0000 C CNN
F 2 "" H 2850 2250 50  0001 C CNN
F 3 "" H 2850 2250 50  0001 C CNN
	1    2850 2250
	1    0    0    -1  
$EndComp
Wire Wire Line
	3050 2050 2850 2050
Wire Wire Line
	3050 2050 3050 2450
$Comp
L Device:CP_Small C1
U 1 1
P 1550 2150
F 0 "C1" H 1638 2196 50  0000 L CNN
F 1 "100uF" H 1638 2105 50  0000 L CNN
F 2 "Capacitor_SMD:CP_Elec_8x10.5" H 1550 2150 50  0001 C CNN
F 3 "~" H 1550 2150 50  0001 C CNN
	1    1550 2150
	1    0    0    -1  
$EndComp
$Comp
L power:GND #PWR01
U 1 1
P 1550 2250
F 0 "#PWR01" H 1550 2000 50  0001 C CNN
F 1 "GND" H 1555 2077 50  0000 C CNN
F 2 "" H 1550 2250 50  0001 C CNN
F 3 "" H 1550 2250 50  0001 C CNN
	1    1550 2250
	1    0    0    -1  
$EndComp
Wire Wire Line
	2700 2550 2700 2350
Wire Wire Line
	2700 2350 2300 2350
Wire Wire Line
	2300 2350 2300 2250
Wire Wire Line
	2700 2550 3050 2550
Wire Wire Line
	2850 2050 2300 2050
Connection ~ 2850 2050
Connection ~ 2300 2050
$Comp
L Connector_Generic:Conn_01x02 J3
U 1 1
P 6300 1200
F 0 "J3" H 6218 875 50  0000 C CNN
F 1 "Conn_01x02" H 6218 966 50  0000 C CNN
F 2 "Connector_Phoenix_MC:PhoenixContact_MC_1,5_2-G-3.5_1x02_P3.50mm_Horizontal" H 6300 1200 50  0001 C CNN
F 3 "~" H 6300 1200 50  0001 C CNN
	1    6300 1200
	-1   0    0    -1  
$EndComp
$Comp
L power:Vdrive #PWR013
U 1 1
P 7000 1200
F 0 "#PWR013" H 6800 1050 50  0001 C CNN
F 1 "Vdrive" V 7017 1328 50  0000 L CNN
F 2 "" H 7000 1200 50  0001 C CNN
F 3 "" H 7000 1200 50  0001 C CNN
	1    7000 1200
	1    0    0    -1  
$EndComp
$Comp
L power:GND #PWR014
U 1 1
P 7000 1300
F 0 "#PWR014" H 7000 1050 50  0001 C CNN
F 1 "GND" H 7005 1127 50  0000 C CNN
F 2 "" H 7000 1300 50  0001 C CNN
F 3 "" H 7000 1300 50  0001 C CNN
	1    7000 1300
	1    0    0    -1  
$EndComp
Wire Wire Line
	1650 2050 2300 2050
Wire Wire Line
	1550 2050 1650 2050
Connection ~ 1650 2050
Wire Wire Line
	1650 1950 1650 2050
$Comp
L power:Vdrive #PWR03
U 1 1
P 1650 1950
F 0 "#PWR03" H 1450 1800 50  0001 C CNN
F 1 "Vdrive" H 1667 2123 50  0000 C CNN
F 2 "" H 1650 1950 50  0001 C CNN
F 3 "" H 1650 1950 50  0001 C CNN
	1    1650 1950
	1    0    0    -1  
$EndComp
$Comp
L Driver_Motor:DRV8801PWP U2
U 1 1
P 3750 5200
F 0 "U2" H 3750 5867 50  0000 C CNN
F 1 "DRV8801PWP" H 3750 5776 50  0000 C CNN
F 2 "Package_SO:HTSSOP-16-1EP_4.4x5mm_P0.65mm_EP3.4x5mm_Mask3x3mm_ThermalVias" H 4950 5750 50  0001 C CNN
F 3 "http://www.ti.com/lit/ds/symlink/drv8801.pdf" H 3800 6100 50  0001 C CNN
	1    3750 5200
	1    0    0    -1  
$EndComp
$Comp
L power:GND #PWR08
U 1 1
P 3850 6000
F 0 "#PWR08" H 3850 5750 50  0001 C CNN
F 1 "GND" H 3855 5827 50  0000 C CNN
F 2 "" H 3850 6000 50  0001 C CNN
F 3 "" H 3850 6000 50  0001 C CNN
	1    3850 6000
	1    0    0    -1  
$EndComp
$Comp
L power:+3.3V #PWR012
U 1 1
P 5000 5100
F 0 "#PWR012" H 5000 4950 50  0001 C CNN
F 1 "+3.3V" H 5015 5273 50  0000 C CNN
F 2 "" H 5000 5100 50  0001 C CNN
F 3 "" H 5000 5100 50  0001 C CNN
	1    5000 5100
	1    0    0    -1  
$EndComp
$Comp
L Device:R_Small R6
U 1 1
P 5000 5250
F 0 "R6" H 5059 5296 50  0000 L CNN
F 1 "10k" H 5059 5205 50  0000 L CNN
F 2 "Resistor_SMD:R_0603_1608Metric" H 5000 5250 50  0001 C CNN
F 3 "~" H 5000 5250 50  0001 C CNN
	1    5000 5250
	1    0    0    -1  
$EndComp
$Comp
L Device:R_Small R2
U 1 1
P 4600 5100
F 0 "R2" V 4500 5100 50  0000 C CNN
F 1 ".2" V 4700 5100 50  0000 C CNN
F 2 "Resistor_SMD:R_1210_3225Metric" H 4600 5100 50  0001 C CNN
F 3 "~" H 4600 5100 50  0001 C CNN
	1    4600 5100
	0    1    1    0   
$EndComp
Text Label 5450 5400 2    50   ~ 0
FAULT_B
Wire Wire Line
	4450 5400 5000 5400
Wire Wire Line
	5000 5400 5000 5350
Connection ~ 5000 5400
Wire Wire Line
	5000 5400 5450 5400
Wire Wire Line
	5000 5150 5000 5100
$Comp
L power:GND #PWR010
U 1 1
P 4750 5150
F 0 "#PWR010" H 4750 4900 50  0001 C CNN
F 1 "GND" H 4755 4977 50  0000 C CNN
F 2 "" H 4750 5150 50  0001 C CNN
F 3 "" H 4750 5150 50  0001 C CNN
	1    4750 5150
	1    0    0    -1  
$EndComp
Wire Wire Line
	4700 5100 4750 5100
Wire Wire Line
	4750 5100 4750 5150
Wire Wire Line
	4450 5100 4500 5100
Wire Wire Line
	3650 5900 3650 5950
Wire Wire Line
	3650 5950 3750 5950
Wire Wire Line
	3850 5950 3850 6000
Wire Wire Line
	3850 5950 3850 5900
Connection ~ 3850 5950
Wire Wire Line
	3750 5950 3750 5900
Connection ~ 3750 5950
Wire Wire Line
	3750 5950 3850 5950
$Comp
L Connector_Generic:Conn_01x02 J2
U 1 1
P 4650 4400
F 0 "J2" V 4614 4212 50  0000 R CNN
F 1 "Conn_01x02" V 4523 4212 50  0000 R CNN
F 2 "Connector_Phoenix_MC:PhoenixContact_MC_1,5_2-G-3.5_1x02_P3.50mm_Horizontal" H 4650 4400 50  0001 C CNN
F 3 "~" H 4650 4400 50  0001 C CNN
	1    4650 4400
	0    -1   -1   0   
$EndComp
Wire Wire Line
	4450 4800 4650 4800
Wire Wire Line
	4650 4800 4650 4600
Wire Wire Line
	4450 4900 4750 4900
Wire Wire Line
	4750 4900 4750 4600
Text Label 5450 5600 2    50   ~ 0
ADC_B
$Comp
L Device:R_Small R4
U 1 1
P 4850 5600
F 0 "R4" V 4950 5600 50  0000 C CNN
F 1 "100k" V 4745 5600 50  0000 C CNN
F 2 "Resistor_SMD:R_0603_1608Metric" H 4850 5600 50  0001 C CNN
F 3 "~" H 4850 5600 50  0001 C CNN
	1    4850 5600
	0    1    1    0   
$EndComp
Wire Wire Line
	4450 5500 4450 5600
Wire Wire Line
	4450 5600 4750 5600
Wire Wire Line
	4950 5600 5450 5600
Text Label 2650 5600 0    50   ~ 0
SLEEP_B
Text Label 2650 5500 0    50   ~ 0
ENABLE_B
Text Label 2650 5400 0    50   ~ 0
PHASE_B
Text Label 2650 5200 0    50   ~ 0
MODE_1_B
Text Label 2650 5300 0    50   ~ 0
MODE_2_B
Wire Wire Line
	2650 5600 3050 5600
Wire Wire Line
	3050 5500 2650 5500
Wire Wire Line
	2650 5400 3050 5400
Wire Wire Line
	3050 5300 2650 5300
Wire Wire Line
	2650 5200 3050 5200
$Comp
L Device:C_Small C6
U 1 1
P 2500 5000
F 0 "C6" H 2250 5050 50  0000 L CNN
F 1 "100nF" H 2150 4950 50  0000 L CNN
F 2 "Capacitor_SMD:C_0603_1608Metric" H 2500 5000 50  0001 C CNN
F 3 "~" H 2500 5000 50  0001 C CNN
	1    2500 5000
	1    0    0    -1  
$EndComp
Wire Wire Line
	3050 5100 2500 5100
Wire Wire Line
	2500 4900 2650 4900
Wire Wire Line
	2650 4900 2650 5000
Wire Wire Line
	2650 5000 3050 5000
$Comp
L Device:C_Small C4
U 1 1
P 2300 4500
F 0 "C4" H 2050 4550 50  0000 L CNN
F 1 "100nF" H 1950 4450 50  0000 L CNN
F 2 "Capacitor_SMD:C_0603_1608Metric" H 2300 4500 50  0001 C CNN
F 3 "~" H 2300 4500 50  0001 C CNN
	1    2300 4500
	1    0    0    -1  
$EndComp
$Comp
L Device:C_Small C8
U 1 1
P 2850 4500
F 0 "C8" H 2600 4500 50  0000 L CNN
F 1 "100nF" H 2500 4400 50  0000 L CNN
F 2 "Capacitor_SMD:C_0603_1608Metric" H 2850 4500 50  0001 C CNN
F 3 "~" H 2850 4500 50  0001 C CNN
	1    2850 4500
	1    0    0    -1  
$EndComp
$Comp
L power:GND #PWR06
U 1 1
P 2850 4600
F 0 "#PWR06" H 2850 4350 50  0001 C CNN
F 1 "GND" H 2855 4427 50  0000 C CNN
F 2 "" H 2850 4600 50  0001 C CNN
F 3 "" H 2850 4600 50  0001 C CNN
	1    2850 4600
	1    0    0    -1  
$EndComp
Wire Wire Line
	3050 4400 2850 4400
Wire Wire Line
	3050 4400 3050 4800
$Comp
L Device:CP_Small C2
U 1 1
P 1550 4500
F 0 "C2" H 1638 4546 50  0000 L CNN
F 1 "100uF" H 1638 4455 50  0000 L CNN
F 2 "Capacitor_SMD:CP_Elec_8x10.5" H 1550 4500 50  0001 C CNN
F 3 "~" H 1550 4500 50  0001 C CNN
	1    1550 4500
	1    0    0    -1  
$EndComp
$Comp
L power:GND #PWR02
U 1 1
P 1550 4600
F 0 "#PWR02" H 1550 4350 50  0001 C CNN
F 1 "GND" H 1555 4427 50  0000 C CNN
F 2 "" H 1550 4600 50  0001 C CNN
F 3 "" H 1550 4600 50  0001 C CNN
	1    1550 4600
	1    0    0    -1  
$EndComp
Wire Wire Line
	2700 4900 2700 4700
Wire Wire Line
	2700 4700 2300 4700
Wire Wire Line
	2300 4700 2300 4600
Wire Wire Line
	2700 4900 3050 4900
Wire Wire Line
	2850 4400 2300 4400
Connection ~ 2850 4400
Connection ~ 2300 4400
Wire Wire Line
	1650 4400 2300 4400
Wire Wire Line
	1550 4400 1650 4400
Connection ~ 1650 4400
Wire Wire Line
	1650 4300 1650 4400
$Comp
L power:Vdrive #PWR04
U 1 1
P 1650 4300
F 0 "#PWR04" H 1450 4150 50  0001 C CNN
F 1 "Vdrive" H 1667 4473 50  0000 C CNN
F 2 "" H 1650 4300 50  0001 C CNN
F 3 "" H 1650 4300 50  0001 C CNN
	1    1650 4300
	1    0    0    -1  
$EndComp
$Comp
L power:VBUS #PWR023
U 1 1
P 10750 2050
F 0 "#PWR023" H 10750 1900 50  0001 C CNN
F 1 "VBUS" H 10765 2223 50  0000 C CNN
F 2 "" H 10750 2050 50  0001 C CNN
F 3 "" H 10750 2050 50  0001 C CNN
	1    10750 2050
	1    0    0    -1  
$EndComp
$Comp
L Device:D D1
U 1 1
P 6750 1200
F 0 "D1" H 6750 1416 50  0000 C CNN
F 1 "SK86" H 6750 1325 50  0000 C CNN
F 2 "Diode_SMD:D_SMC" H 6750 1200 50  0001 C CNN
F 3 "~" H 6750 1200 50  0001 C CNN
	1    6750 1200
	1    0    0    -1  
$EndComp
Text Label 10850 5700 2    50   ~ 0
ADC_B
Text Label 10850 5800 2    50   ~ 0
ADC_A
Text Label 8100 5900 0    50   ~ 0
FAULT_A
Text Label 10800 5600 2    50   ~ 0
FAULT_B
Text Label 10800 6300 2    50   ~ 0
SLEEP_B
Text Label 10800 6200 2    50   ~ 0
ENABLE_B
Text Label 10800 6100 2    50   ~ 0
PHASE_B
Text Label 10800 6000 2    50   ~ 0
MODE_2_B
Text Label 10800 5900 2    50   ~ 0
MODE_1_B
Text Label 8100 6700 0    50   ~ 0
SLEEP_A
Text Label 8100 6800 0    50   ~ 0
ENABLE_A
Text Label 8100 6600 0    50   ~ 0
PHASE_A
Text Label 8100 5800 0    50   ~ 0
MODE_2_A
Text Label 8100 6500 0    50   ~ 0
MODE_1_A
Wire Wire Line
	10400 6300 10800 6300
Wire Wire Line
	10800 6200 10400 6200
Wire Wire Line
	10400 6100 10800 6100
Wire Wire Line
	10800 6000 10400 6000
Wire Wire Line
	10400 5900 10800 5900
Wire Wire Line
	10800 5600 10400 5600
Wire Wire Line
	8100 6800 8550 6800
Wire Wire Line
	8550 6700 8100 6700
Wire Wire Line
	8100 6600 8550 6600
Wire Wire Line
	8550 6500 8100 6500
Wire Wire Line
	8100 5900 8550 5900
Wire Wire Line
	10400 5800 10850 5800
Wire Wire Line
	10850 5700 10400 5700
Wire Wire Line
	8550 5800 8100 5800
Wire Wire Line
	7000 1200 6900 1200
Wire Wire Line
	6600 1200 6500 1200
Wire Wire Line
	6500 1300 7000 1300
$Comp
L power:VBUS #PWR0101
U 1 1
P 15650 4350
F 0 "#PWR0101" H 15650 4200 50  0001 C CNN
F 1 "VBUS" V 15650 4550 50  0000 C CNN
F 2 "" H 15650 4350 50  0001 C CNN
F 3 "" H 15650 4350 50  0001 C CNN
	1    15650 4350
	-1   0    0    1   
$EndComp
$Comp
L power:VBUS #PWR0102
U 1 1
P 15650 5050
F 0 "#PWR0102" H 15650 4900 50  0001 C CNN
F 1 "VBUS" V 15650 5250 50  0000 C CNN
F 2 "" H 15650 5050 50  0001 C CNN
F 3 "" H 15650 5050 50  0001 C CNN
	1    15650 5050
	-1   0    0    1   
$EndComp
$Comp
L power:VBUS #PWR0103
U 1 1
P 15650 5750
F 0 "#PWR0103" H 15650 5600 50  0001 C CNN
F 1 "VBUS" V 15650 5950 50  0000 C CNN
F 2 "" H 15650 5750 50  0001 C CNN
F 3 "" H 15650 5750 50  0001 C CNN
	1    15650 5750
	-1   0    0    1   
$EndComp
$Comp
L power:VBUS #PWR0104
U 1 1
P 15650 6450
F 0 "#PWR0104" H 15650 6300 50  0001 C CNN
F 1 "VBUS" V 15650 6650 50  0000 C CNN
F 2 "" H 15650 6450 50  0001 C CNN
F 3 "" H 15650 6450 50  0001 C CNN
	1    15650 6450
	-1   0    0    1   
$EndComp
$Comp
L Connector_Generic:Conn_02x03_Odd_Even J9
U 1 1
P 4400 8300
F 0 "J9" H 4450 8617 50  0000 C CNN
F 1 "Conn_02x03_Odd_Even" H 4450 8526 50  0000 C CNN
F 2 "Connector_PinSocket_2.54mm:PinSocket_2x03_P2.54mm_Vertical_SMD" H 4400 8300 50  0001 C CNN
F 3 "~" H 4400 8300 50  0001 C CNN
	1    4400 8300
	-1   0    0    -1  
$EndComp
Wire Wire Line
	4600 8300 4900 8300
Wire Wire Line
	3750 8200 4100 8200
Text Label 8100 6400 0    50   ~ 0
OLED_SCL
Text Label 8100 6300 0    50   ~ 0
OLED_SDA
Wire Wire Line
	4600 8400 5050 8400
Wire Wire Line
	3650 8300 4100 8300
Wire Wire Line
	8100 6300 8550 6300
Wire Wire Line
	8550 6400 8100 6400
Text Label 3650 8300 0    50   ~ 0
OLED_SDA
Text Label 5050 8400 2    50   ~ 0
OLED_SCL
$EndSCHEMATC
